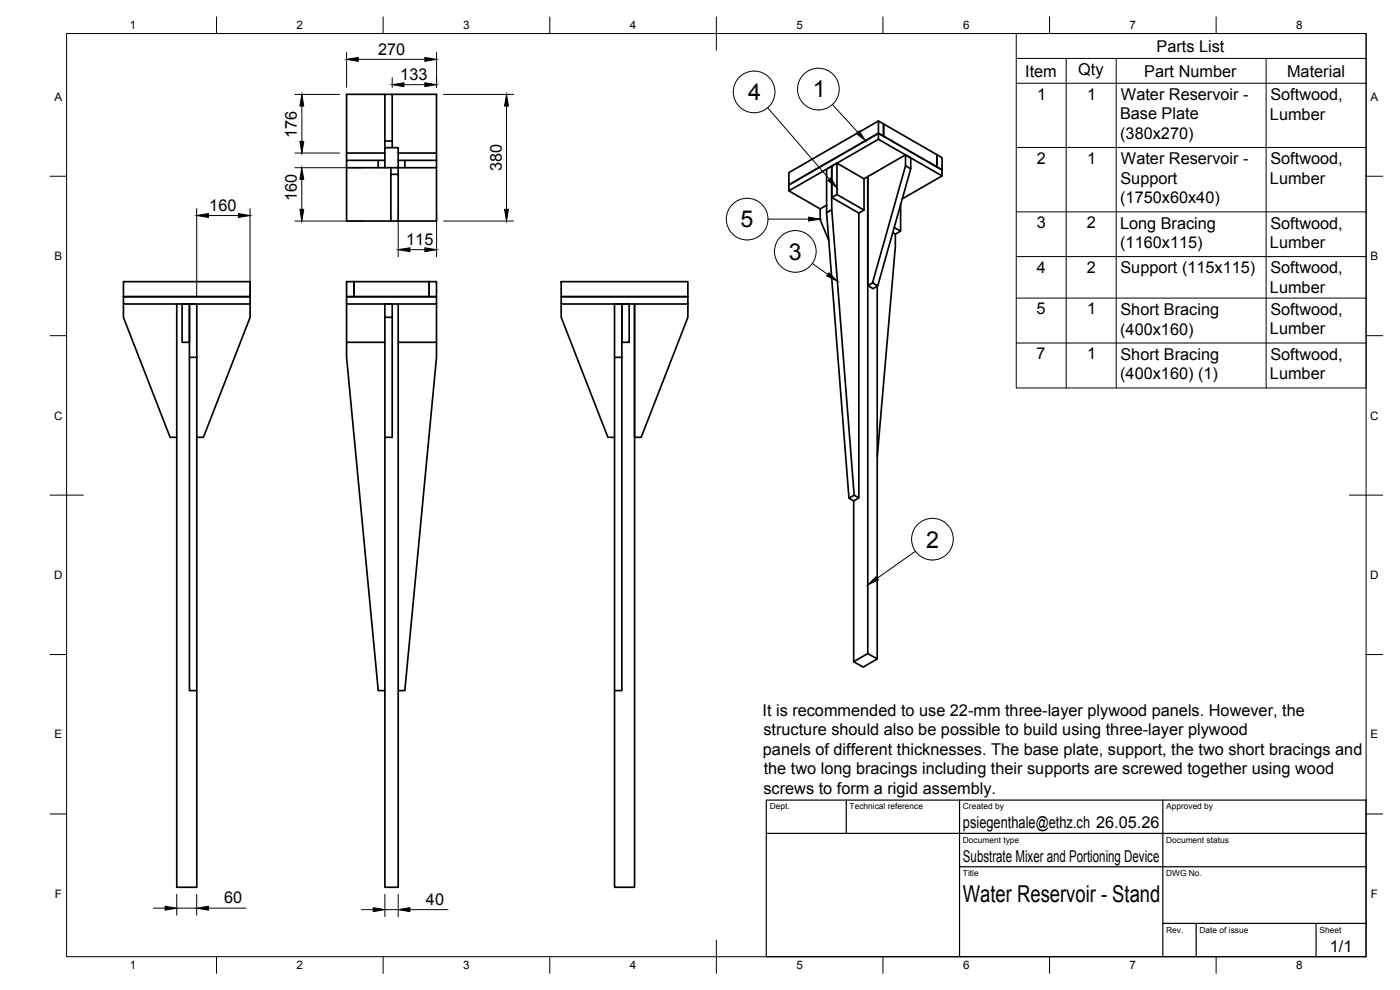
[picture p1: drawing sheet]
<svg xmlns="http://www.w3.org/2000/svg" width="420mm" height="297mm" viewBox="0 0 420 297" stroke-linecap="round" stroke-linejoin="round" font-family="sans-serif">
<g fill="none" stroke="#000" stroke-width=".51">
<path d="M115.5 28.3h2.2v14h-2.2zM115.5 28.3h-11.5v17.6M117.7 28.3h13.3v17.6M263.6 36.3l-26.9 15.5v3.7l26.9-15.5-26.9 15.5v1.8l9.4 5.4M263.6 36.3l1.6 .9v3.7l-1.6-.9zM265.2 37.2l16 9.2v3.7l-16-9.2zM104 50.3v16h13.3M113.5 48.1h-9.5v2.2M113.5 50.3h2M115.5 44.3h4v6h-4zM115.5 48.1h-2v2.2h-9.5M115.5 45.9h-11.5v2.2"/>
<path d="M115.5 42.3v2M117.3 52.3h2.2v14h-2.2zM117.3 50.3v2M117.7 42.3v2M119.5 45.9h11.5v2.2M119.5 48.1h2M119.5 50.3v2M131 48.1h-9.5v2.2h-2M131 48.1v2.2h-9.5M131 50.3v16h-11.5M249.6 59.3l8.1 4.6v85.5M251.2 58.4v-9.4l-1.6 .9v9.4l1.6-.9 8.1 4.6-1.6 .9"/>
<path d="M251.2 49l8.1 4.6v9.4M260.4 53v143.1l2.9 1.6v-111.8M260.4 53l-1.1 .6M260.4 53v32.7M263.6 41.8l19.1 11v-1.8l-19.1-11v1.8l-26.9 15.5M271.8 46.5v3.2l1.5 .9-9.9 35.2M271.8 49.7l-9.9 35.2 1.5 .9-1.4 .8-1.6-.9 1.5-.8M273.3 50.6v-3.2l-1.5-.9-11.4 6.5M281.2 46.4l1.5 .9v3.7l-1.5-.9zM282.7 52.8l-11.9 6.9M248.1 61.6l-2 1.1v3.2l2.6 6.2M248.1 63.8l6.7 85.7"/>
<path d="M249.6 62.9v-13l-1.5 .8v13.1l1.5-.9 6.7 85.7M268.4 68.2l1.9 1.1M268.7 70.3v3.6l-5.4 63.2M270.3 61.4v7.9l-1.6 1-.8-.5M37 84.5h38.1v4.5h-38.1v2.2h38.1v-2.2h-38.1zM37 91.2v4l14.1 36h1.9M53 91.2v175h6.1v-59M75.1 91.2v4l-14.1 36h-1.9M104 89h27v2.2h-27zM104 84.5h2.2v4.5h-2.2zM104 91.2v11.5M106.2 84.5h22.6v4.5h-22.6z"/>
<path d="M115.5 91.2h2.2v4h-2.2zM115.5 95.2v36h2.2v-36M119.5 91.2v175h-4v-135M128.8 84.5h2.2v4.5h-2.2zM131 91.2v11.5h-11.5M168.4 89h38v2.2h-38zM168.4 84.5h38v4.5h-38zM168.4 91.2v4l14 36h2M186.6 91.2h2.2v11.5h-2.2zM206.4 91.2v4l-14 36h-2v-40v175h-6v-59M56.9 107.2h2.2v100h-2.2zM56.9 107.2v-16v11.5h-2.2v-11.5h4.4v16"/>
<path d="M115.5 102.7h-11.5v4.5l9.5 100h2M131 102.7v4.5l-9.5 100h-2M184.4 107.2h2.2v100h-2.2zM184.4 107.2v-16h2.2v16M254.8 149.5l1.5-.9 1.4 .8-1.5 .9zM256.2 150.3v48.2l2.8 1.7 4.3-2.5M260.4 196.1l-4.2 2.4"/>
</g>
<g fill="none" stroke="#000" stroke-width=".3">
<path d="M20 10.1h390v276.9h-390zM65 5.1v5M104 15.7v10.5M107.5 17.8h20M115 5.1v5M131 15.7v10.5M165 5.1v5M215 5.1v10M265 5.1v5M305 10.1h105v106.3h-105zM305 17.5h105M315 5.1v5"/>
<path d="M320 17.5v98.9M335 17.5v98.9M365 5.1v5M380 17.5v98.9M88.5 28.3h13.4M90.6 31.8v10.6M117.7 23.3v2.9M121.2 25.4h6.3M133.1 28.3h21M152 31.8v31M230.4 32.3l18.5 21.4M249.8 31.4l7.6 8.3"/>
<path d="M305 25h105M15 52.9h5M88.5 50.3h20.4M88.5 45.9h13.4M90.6 53.8v9M305 44.2h105M410 52.9h5M59 62.6v26.5M62.5 64.7h9M75 62.6v26.5M88.5 66.3h20.4M119.5 63.6v13.4"/>
<path d="M123 74.9h4.5M131 63.6v13.4M133.1 66.3h21M230.5 65.8h12.2M243.8 79l4.6 3.3M305 63.6h105M305 77h105M305 89.4h105M15 100.7h5M305 102.9h105M410 100.7h5M15 148.6h10"/>
<path d="M405 148.6h10M274.7 165.4l-11.4 8.1M15 196.4h5M410 196.4h5M15 244.2h5M410 244.2h5M46 272.5h3.6M53 268.3v6.3M53 272.5h6M59 268.3v6.3M62.5 272.5h11.4M108.5 272.9h3.5"/>
<path d="M115.5 268.3v6.7M115.5 272.9h4M119.5 268.3v6.7M123 272.9h11.5M65 287v5M115 287v5M165 287v5M215 282.1v9.9M265 287v5M315 287v5M365 287v5"/>
<circle cx="226.3" cy="27.6" r="6.3"/>
<circle cx="245.6" cy="26.7" r="6.3"/>
<circle cx="224.2" cy="65.7" r="6.3"/>
<circle cx="238.7" cy="75.4" r="6.3"/>
<circle cx="279.8" cy="161.8" r="6.3"/>
</g>
<path d="M230 240.1h180v46.9h-180zM230 250h180M254 240.1v9.9M288 240.1v46.9M349 240.1v46.9M288 260.1h122M349 277.1h61M359 277.1v9.9M395 277.1v9.9" fill="none" stroke="#000" stroke-width=".36"/>
<g fill="#000" stroke="#000" stroke-width=".3">
<path d="M104 17.8l3.5-.6v1.2zM127.5 17.2l3.5 .6-3.5 .6zM90.6 28.3l.6 3.5h-1.2zM117.7 25.4l3.5-.6v1.2zM127.5 24.8l3.5 .6-3.5 .6zM152 28.3l.6 3.5h-1.2zM257 40l.8-.7 2 2.9zM90.6 50.3l.6 3.5h-1.2zM90 42.4h1.2l-.6 3.5zM248.5 54.1l.8-.7 1.9 3zM59 64.7l3.5-.6v1.1zM71.5 64.1l3.5 .6-3.5 .5z"/>
<path d="M90 62.8h1.2l-.6 3.5zM119.5 74.9l3.5-.6v1.2zM127.5 74.3l3.5 .6-3.5 .6zM151.4 62.8h1.2l-.6 3.5zM242.7 65.2l3.5 .6-3.5 .5zM248.8 81.9l2.5 2.5-3.2-1.6zM260.4 175.5l2.6-2.5 .6 1zM49.6 271.9l3.4 .6-3.4 .6zM59 272.5l3.5-.6v1.2zM112 272.3l3.5 .6-3.5 .6zM119.5 272.9l3.5-.6v1.2z"/>
</g>
<g font-size="7">
<text x="243.9" y="29.2">1</text>
<text x="224.5" y="30.1">4</text>
<text x="222.3" y="68.2">5</text>
<text x="236.7" y="77.9">3</text>
<text x="278" y="164.3">2</text>
<text x="289" y="270.6">Water Reservoir - Stand</text>
</g>
<g font-size="4.9">
<text x="113.5" y="16.4">270</text>
<text x="347.1" y="15.5">Parts List</text>
<text x="120.1" y="23.9">133</text>
<text x="307.7" y="23">Item</text>
<text x="323.6" y="22.5">Qty</text>
<text x="343.4" y="23">Part Number</text>
<text x="386.3" y="23">Material</text>
<text x="311.3" y="29.9">1</text>
<text x="326.3" y="29.9">1</text>
<text x="336.1" y="35.8">Base Plate</text>
<text x="336.4" y="30">Water Reservoir -</text>
<text x="381.1" y="35.9">Lumber</text>
<text x="381.3" y="30">Softwood,</text>
<text x="89.1" y="41.3" transform="rotate(-90 89.1 41.3)">176</text>
<text x="336.2" y="41.7">(380x270)</text>
<text x="150.6" y="51.4" transform="rotate(-90 150.6 51.4)">380</text>
<text x="311.2" y="49.2">2</text>
<text x="326.3" y="49.2">1</text>
<text x="336.4" y="49.2">Water Reservoir -</text>
<text x="381.3" y="49.3">Softwood,</text>
<text x="336.3" y="55.1">Support</text>
<text x="381.1" y="55.1">Lumber</text>
<text x="62.8" y="63.2">160</text>
<text x="89.1" y="60.2" transform="rotate(-90 89.1 60.2)">160</text>
<text x="336.2" y="61">(1750x60x40)</text>
<text x="311.1" y="68.5">3</text>
<text x="326.2" y="68.5">2</text>
<text x="336.1" y="68.6">Long Bracing</text>
<text x="381.3" y="68.6">Softwood,</text>
<text x="121.9" y="73.5">115</text>
<text x="336.2" y="74.5">(1160x115)</text>
<text x="381.1" y="74.5">Lumber</text>
<text x="311.2" y="81.9">4</text>
<text x="326.2" y="81.9">2</text>
<text x="336.3" y="82">Support (115x115)</text>
<text x="381.3" y="82">Softwood,</text>
<text x="381.1" y="87.9">Lumber</text>
<text x="311.1" y="94.3">5</text>
<text x="326.3" y="94.3">1</text>
<text x="336.3" y="94.5">Short Bracing</text>
<text x="381.3" y="94.5">Softwood,</text>
<text x="336.2" y="100.4">(400x160)</text>
<text x="381.1" y="100.3">Lumber</text>
<text x="311.1" y="107.8">7</text>
<text x="326.3" y="107.8">1</text>
<text x="336.3" y="108">Short Bracing</text>
<text x="381.3" y="108">Softwood,</text>
<text x="336.2" y="113.9">(400x160) (1)</text>
<text x="381.1" y="113.8">Lumber</text>
<text x="228.8" y="214.7">It is recommended to use 22-mm three-layer plywood panels. However, the</text>
<text x="229.1" y="220.5">structure should also be possible to build using three-layer plywood</text>
<text x="229" y="226.4">panels of different thicknesses. The base plate, support, the two short bracings and</text>
<text x="229.2" y="232.2">the two long bracings including their supports are screwed together using wood</text>
<text x="229.1" y="238.1">screws to form a rigid assembly.</text>
<text x="289" y="248.5">psiegenthale@ethz.ch 26.05.26</text>
<text x="289" y="258.6">Substrate Mixer and Portioning Device</text>
<text x="67.3" y="271">60</text>
<text x="127.8" y="271.5">40</text>
<text x="399.1" y="285.7">1/1</text>
</g>
<g font-size="3.5">
<text x="39" y="8.8">1</text>
<text x="89" y="8.8">2</text>
<text x="139" y="8.8">3</text>
<text x="189" y="8.8">4</text>
<text x="239" y="8.8">5</text>
<text x="289" y="8.8">6</text>
<text x="339" y="8.8">7</text>
<text x="389" y="8.8">8</text>
<text x="16.3" y="30.2">A</text>
<text x="411.3" y="30.2">A</text>
<text x="16.3" y="78">B</text>
<text x="411.3" y="78">B</text>
<text x="16.2" y="125.9">C</text>
<text x="411.2" y="125.9">C</text>
<text x="16.2" y="173.7">D</text>
<text x="411.2" y="173.7">D</text>
<text x="16.3" y="221.6">E</text>
<text x="411.3" y="221.6">E</text>
<text x="16.4" y="269.4">F</text>
<text x="411.4" y="269.4">F</text>
<text x="39" y="290.8">1</text>
<text x="89" y="290.8">2</text>
<text x="139" y="290.8">3</text>
<text x="189" y="290.8">4</text>
<text x="239" y="290.8">5</text>
<text x="289" y="290.8">6</text>
<text x="339" y="290.8">7</text>
<text x="389" y="290.8">8</text>
</g>
<g font-size="2.5">
<text x="231" y="242.9">Dept.</text>
<text x="255" y="242.9">Technical reference</text>
<text x="289" y="242.9">Created by</text>
<text x="350" y="242.9">Approved by</text>
<text x="289" y="252.8">Document type</text>
<text x="350" y="252.8">Document status</text>
<text x="289" y="262.9">Title</text>
<text x="350" y="262.9">DWG No.</text>
<text x="350" y="279.9">Rev.</text>
<text x="360" y="279.9">Date of issue</text>
<text x="396" y="279.9">Sheet</text>
</g>
</svg>
